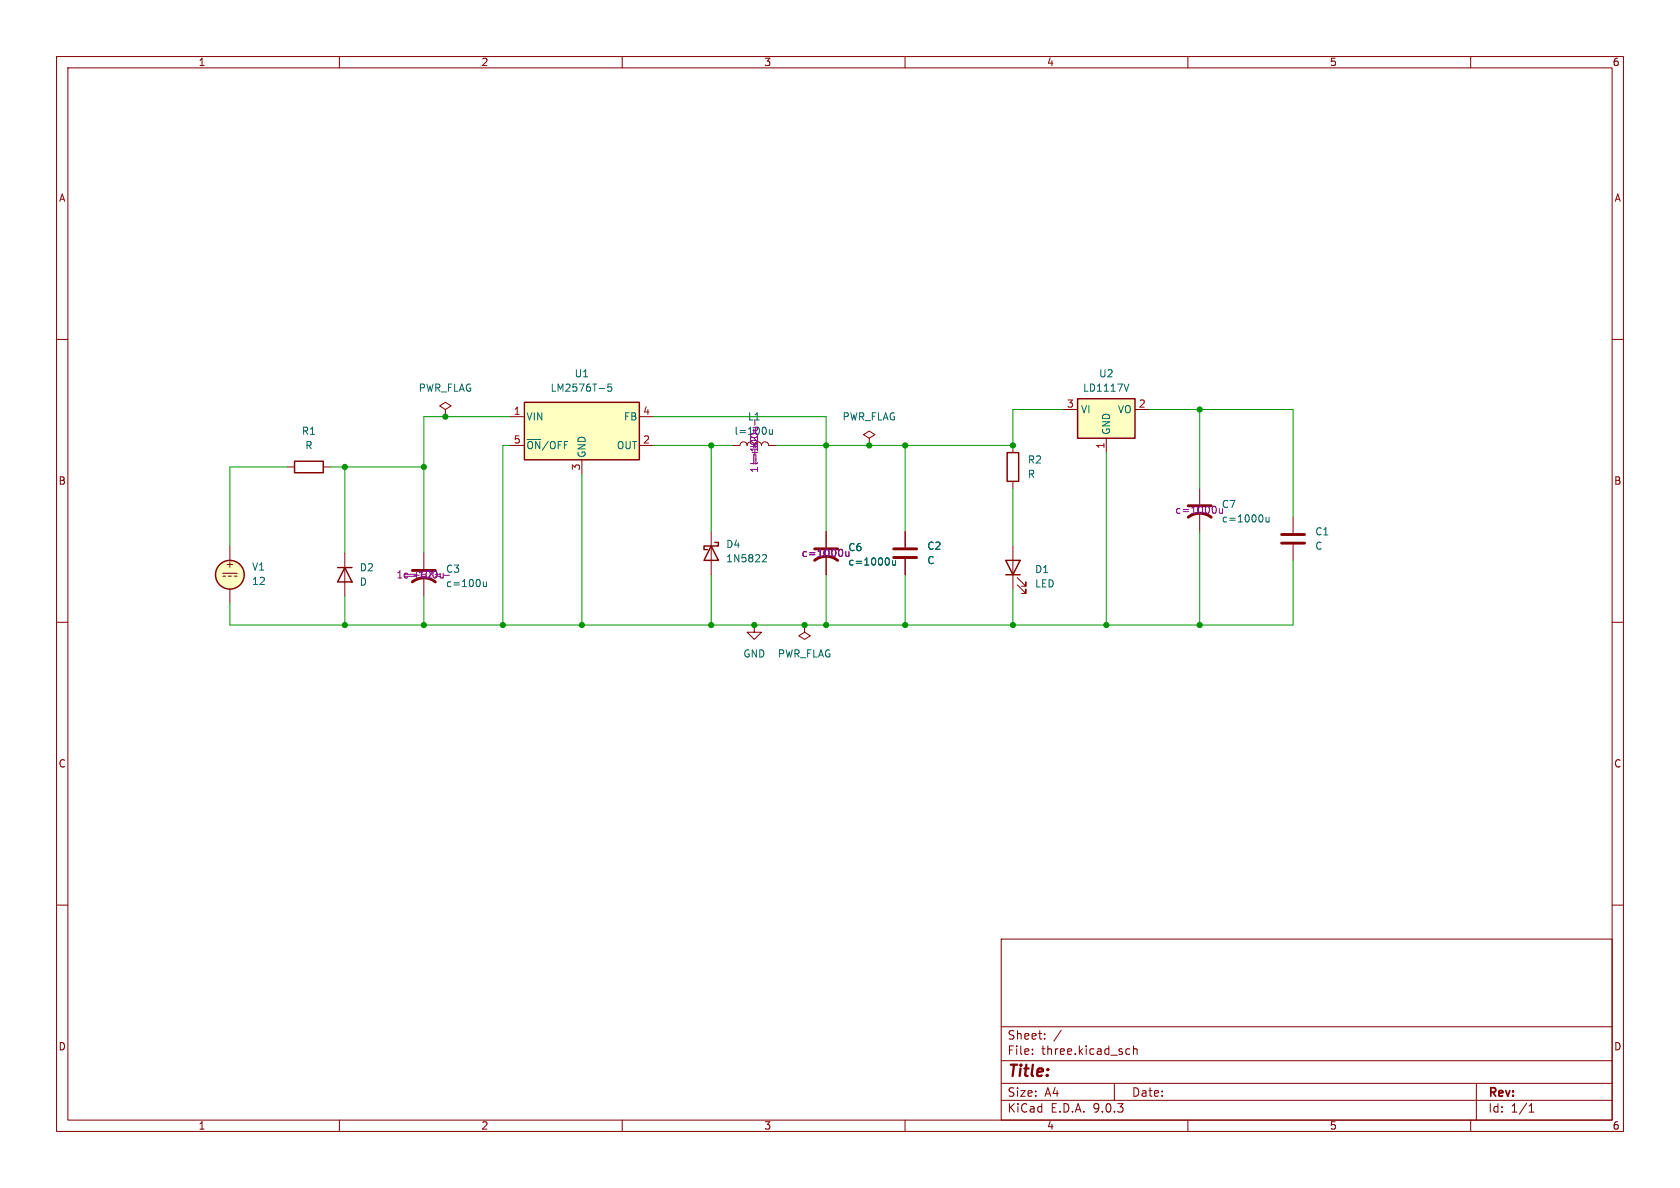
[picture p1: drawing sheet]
<svg xmlns="http://www.w3.org/2000/svg" width="297mm" height="210mm" viewBox="0 0 297 210" stroke-linecap="round" stroke-linejoin="round" font-family="sans-serif">
<g fill="none" stroke="#840000" stroke-width=".18">
<path d="M10 10h277v190h-277zM12 12h273v186h-273zM60 10v2M110 10v2M160 10v2M210 10v2M260 10v2M10 60h2M285 60h2M40.6 96.5v2.6M212.1 86.4v2.8M212.1 90.7v3.3"/>
<path d="M10 110h2M39.4 101.3h2.5M39.4 101.9h.5M40.4 101.9h.5M40.6 104.1v2.6M41.4 101.9h.5M285 110h2M10 160h2M177 166h108v32h-108zM285 160h2M60 198v2M110 198v2"/>
<path d="M160 198v2M177 194.5h108M177 191.5h108M177 187.5h108M177 181.5h108M182.5 186.3v.1M182.5 185.5v.1M184.7 183.6v.1M184.7 182.8v.1M187.6 182.1l-1.3 2M197 191.5v3M199.2 186.3h.5"/>
<path d="M199.2 185.5h.5M200.4 185.5l.2-.1 .4 .1v.9M200.4 184.9v1.5M210 198v2M260 198v2M261 191.5v6.5M270.3 196.6h.9M270.3 195.5l.4-.4v1.5"/>
</g>
<path d="M210.1 91.4a3.3 3.3 0 0 1 4 0M210.1 89.4h4" fill="none" stroke="#840000" stroke-width=".51"/>
<path d="M223.2 91.2v.8M223.8 91.4l.1 .8 .3 .1 .2-.1M224.4 91.4v.9" fill="none" stroke="#006464" stroke-width=".18"/>
<path d="M215 89.7v.8M215.6 90.6l.1 .1M216.1 89.9v.8M216.1 90.6l-.2 .1" fill="none" stroke="#840084" stroke-width=".18"/>
<circle cx="40.6" cy="101.6" r="2.54" fill="#ffffc2" stroke="#ffffc2" stroke-width=".18"/>
<circle cx="40.6" cy="101.6" r="2.54" fill="none" stroke="#840000" stroke-width=".25"/>
<path d="M190.5 70.5h10.2v7h-10.2z" fill="#ffffc2"/>
<path d="M190.5 70.5h10.2v7h-10.2zM52.1 81.5h5v2.1h-5zM177.8 99.1h2.5l-1.2 2.5zM178.1 80h2v5.1h-2zM59.7 100.3h2.5M61 100.3l1.2 2.6h-2.5zM177.8 101.6h2.5" fill="none" stroke="#840000" stroke-width=".25"/>
<g fill="none" stroke="#840000" stroke-width=".18">
<path d="M78.7 72.4l1.1-.6-1.1-.7-1 .7 1 .6v1.3M78.7 73.7h.1M179.1 78.7v1.3M188 72.4h2.5M195.6 77.5v2.5M200.7 72.4h2.5M50.8 82.6h1.3M57.1 82.6h1.3M61 97.8v7.6M74.9 97.8v2.8M160 94v2.8M160 98.8v2.8"/>
<path d="M179.1 85.1v1.3M179.1 96.5v7.6M228.6 91.4v2.8M228.6 96.3v2.8M74.9 102.1v3.3M179.8 103.4l1.6 1.5v-.8v.8h-.8M179.8 102.1l1.6 1.5v-.7v.7h-.8"/>
</g>
<path d="M199.6 67.9l-.5 1.3M85.4 102.9l.1 .7 .3 .1 .2-.1M86 102.9v.8" fill="none" stroke="#006464" stroke-width=".18"/>
<path d="M158 97h4.1M158 98.6h4.1M226.6 94.5h4M226.6 96h4M72.9 102.9a3.3 3.3 0 0 1 4.1 0M72.9 100.8h4.1" fill="none" stroke="#840000" stroke-width=".51"/>
<path d="M92.7 71.1h20.3v10.2h-20.3z" fill="#ffffc2"/>
<path d="M92.7 71.1h20.3v10.2h-20.3zM125.7 96.5l1.3 2.6h-2.5zM126.4 95.9h.6v.6h-2.5v.7h.6" fill="none" stroke="#840000" stroke-width=".25"/>
<g fill="none" stroke="#840000" stroke-width=".18">
<path d="M90.2 73.7h2.5M90.2 78.7h2.5M113 73.7h2.6M113 78.7h2.6M129.5 78.7h1.3a.64 .64 0 0 1 .6-.6 .64 .64 0 0 1 .7 .6 .64 .64 0 0 1 .6-.6 .64 .64 0 0 1 .6 .6M134.6 78.7a.64 .64 0 0 1 .7-.6 .64 .64 0 0 1 .6 .6h1.3M153.7 77.5l1-.7-1-.6-1 .6 1 .7v1.2M153.7 78.7h.1M102.9 81.3v2.5M125.7 94v7.6M146 94v2.8M146 98.3v3.3"/>
<path d="M160 94v2.8M160 98.8v2.8M133.3 110.5v1.3h1.3l-1.3 1.2-1.2-1.2h1.2M133.3 110.5h.1M142.2 110.5v1.3l1.1 .6-1.1 .6-1-.6 1-.6M142.2 110.5h.1"/>
</g>
<path d="M105.9 68.7h1M108.1 67.9h-.6l-.1 .6 .2-.1h.4l.2 .2-.1 .4-.2 .2-.5-.2M136 75.9l.1 .8 .3 .1 .2-.1M136.6 75.9v.9M135 98.1h.4l.1 .3-.8 .9h.8M157.2 98.9v.8M157.8 99v.8l.3 .1 .2-.1M158.3 99v.9" fill="none" stroke="#006464" stroke-width=".18"/>
<path d="M133.4 74.2v1M148.9 97.3v.8M149.5 98.2l.2 .2M150.1 97.5v.9M150.1 98.2l-.2 .2" fill="none" stroke="#840084" stroke-width=".18"/>
<path d="M144 99.1a3.3 3.3 0 0 1 4.1 0M144 97h4.1" fill="none" stroke="#840000" stroke-width=".51"/>
<g fill="none" stroke="#009600" stroke-width=".18">
<path d="M90.2 78.7h-1.3v31.8M90.2 73.7h-15.3v24.1M115.6 78.7h13.9M115.6 73.7h30.4v20.3M125.7 78.7v15.3M160 78.7v15.3M188 72.4h-8.9v6.3h-41.9M203.2 72.4h25.4v19M212.1 72.4v14M50.8 82.6h-10.2v13.9M58.4 82.6h16.5M61 82.6v15.2"/>
<path d="M102.9 83.8v26.7M179.1 86.4v10.1M195.6 80v30.5M212.1 94v16.5M228.6 99.1v11.4h-188v-3.8M61 105.4v5.1M74.9 105.4v5.1M125.7 101.6v8.9M146 101.6v8.9M160 101.6v8.9M179.1 104.1v6.4"/>
</g>
<g fill="#009600" stroke="#009600" stroke-width=".18">
<circle cx="179.1" cy="110.5" r=".46"/>
<circle cx="195.6" cy="110.5" r=".46"/>
<circle cx="212.1" cy="72.4" r=".46"/>
<circle cx="212.1" cy="110.5" r=".46"/>
<circle cx="179.1" cy="78.7" r=".46"/>
<circle cx="74.9" cy="82.6" r=".46"/>
<circle cx="61" cy="82.6" r=".46"/>
<circle cx="88.9" cy="110.5" r=".46"/>
<circle cx="102.9" cy="110.5" r=".46"/>
<circle cx="61" cy="110.5" r=".46"/>
<circle cx="74.9" cy="110.5" r=".46"/>
<circle cx="78.7" cy="73.7" r=".46"/>
<circle cx="125.7" cy="78.7" r=".46"/>
<circle cx="142.2" cy="110.5" r=".46"/>
<circle cx="146" cy="110.5" r=".46"/>
<circle cx="160" cy="110.5" r=".46"/>
<circle cx="160" cy="78.7" r=".46"/>
<circle cx="153.7" cy="78.7" r=".46"/>
<circle cx="133.3" cy="110.5" r=".46"/>
<circle cx="125.7" cy="110.5" r=".46"/>
<circle cx="146" cy="78.7" r=".46"/>
</g>
<text font-size="2.8" fill="#840000" x="178" y="190.9">Title:</text>
<g font-size="2.1" fill="#840000">
<text x="178" y="184">Sheet:</text>
<text x="178" y="186.7">File:</text>
<text x="184.1" y="186.7">three.kicad_sch</text>
<text x="178" y="196.9">KiCad</text>
<text x="178" y="194.1">Size:</text>
<text x="184.7" y="194.1">A4</text>
<text x="185.7" y="196.9">E.D.A.</text>
<text x="193.3" y="196.9">9.0.3</text>
<text x="200" y="194.1">Date:</text>
<text x="263" y="194.3">Rev:</text>
<text x="263" y="196.9">Id:</text>
<text x="267.1" y="196.9">1/1</text>
</g>
<g font-size="1.8" fill="#840000">
<text x="35" y="11.9">1</text>
<text x="85" y="11.9">2</text>
<text x="135" y="11.9">3</text>
<text x="185" y="11.9">4</text>
<text x="235" y="11.9">5</text>
<text x="285" y="11.9">6</text>
<text x="10.3" y="35.9">A</text>
<text x="285.3" y="35.9">A</text>
<text x="10.3" y="85.9">B</text>
<text x="285.3" y="85.9">B</text>
<text x="39.8" y="100.6">+</text>
<text x="10.3" y="135.9">C</text>
<text x="285.3" y="135.9">C</text>
<text x="10.3" y="185.9">D</text>
<text x="285.3" y="185.9">D</text>
<text x="35" y="199.9">1</text>
<text x="85" y="199.9">2</text>
<text x="135" y="199.9">3</text>
<text x="185" y="199.9">4</text>
<text x="235" y="199.9">5</text>
<text x="285" y="199.9">6</text>
</g>
<g font-size="1.8" fill="#006464">
<text x="73.9" y="69.4">PWR_FLAG</text>
<text x="97.2" y="69.4">LM2576T-5</text>
<text x="101.5" y="66.9">U1</text>
<text x="191.4" y="69.4">LD1117V</text>
<text x="194.2" y="66.9">U2</text>
<text x="53.3" y="77.1">R1</text>
<text x="93" y="74.5">VIN</text>
<text x="110.2" y="74.5">FB</text>
<text x="132.1" y="74.5">L1</text>
<text x="148.9" y="74.5">PWR_FLAG</text>
<text x="191" y="73.3">VI</text>
<text x="196.4" y="77" transform="rotate(-90 196.4 77)">GND</text>
<text x="197.5" y="73.3">VO</text>
<text x="53.9" y="79.6">R</text>
<text x="93" y="79.6">~{ON}/OFF</text>
<text x="103.7" y="81" transform="rotate(-90 103.7 81)">GND</text>
<text x="108.9" y="79.6">OUT</text>
<text x="181.6" y="82.1">R2</text>
<text x="181.6" y="84.7">R</text>
<text x="232.4" y="94.8">C1</text>
<text x="44.5" y="101.1">V1</text>
<text x="63.5" y="101.2">D2</text>
<text x="128.3" y="97.1">D4</text>
<text x="128.3" y="99.6">1N5822</text>
<text x="163.8" y="97.4">C2</text>
<text x="163.8" y="99.9">C</text>
<text x="182.9" y="101.5">D1</text>
<text x="232.4" y="97.4">C</text>
<text x="44.5" y="103.6">12</text>
<text x="63.5" y="103.7">D</text>
<text x="78.7" y="104">c=100u</text>
<text x="182.9" y="104.1">LED</text>
<text x="131.3" y="116.4">GND</text>
<text x="137.4" y="116.4">PWR_FLAG</text>
</g>
<g font-size="1.8" fill="#a90000">
<text x="90.7" y="73.4">1</text>
<text x="113.6" y="73.4">4</text>
<text x="188.5" y="72.1">3</text>
<text x="201.2" y="72.1">2</text>
<text x="90.7" y="78.5">5</text>
<text x="102.6" y="83.3" transform="rotate(-90 102.6 83.3)">3</text>
<text x="113.6" y="78.5">2</text>
<text x="195.3" y="79.4" transform="rotate(-90 195.3 79.4)">1</text>
</g>
<g font-size="1.8" fill="#840084">
<text x="129.7" y="77.1">l=100u</text>
<text x="134.2" y="83.7" transform="rotate(-90 134.2 83.7)">1=+ =L2=-</text>
<text x="134.2" y="82.3" transform="rotate(-90 134.2 82.3)">l=100u</text>
<text x="207.7" y="91">c=1000u</text>
<text x="211.4" y="91">C</text>
<text x="215.9" y="90">C7</text>
<text x="215.9" y="92.6">c=1000u</text>
<text x="78.7" y="101.4">C3</text>
<text x="141.6" y="98.7">c=1000u</text>
<text x="145.3" y="98.7">C</text>
<text x="149.9" y="97.6">C6</text>
<text x="149.9" y="100.2">c=1000u</text>
<text x="70" y="102.5">1=+ =</text>
<text x="74.2" y="102.5">C2=-</text>
</g>
</svg>
